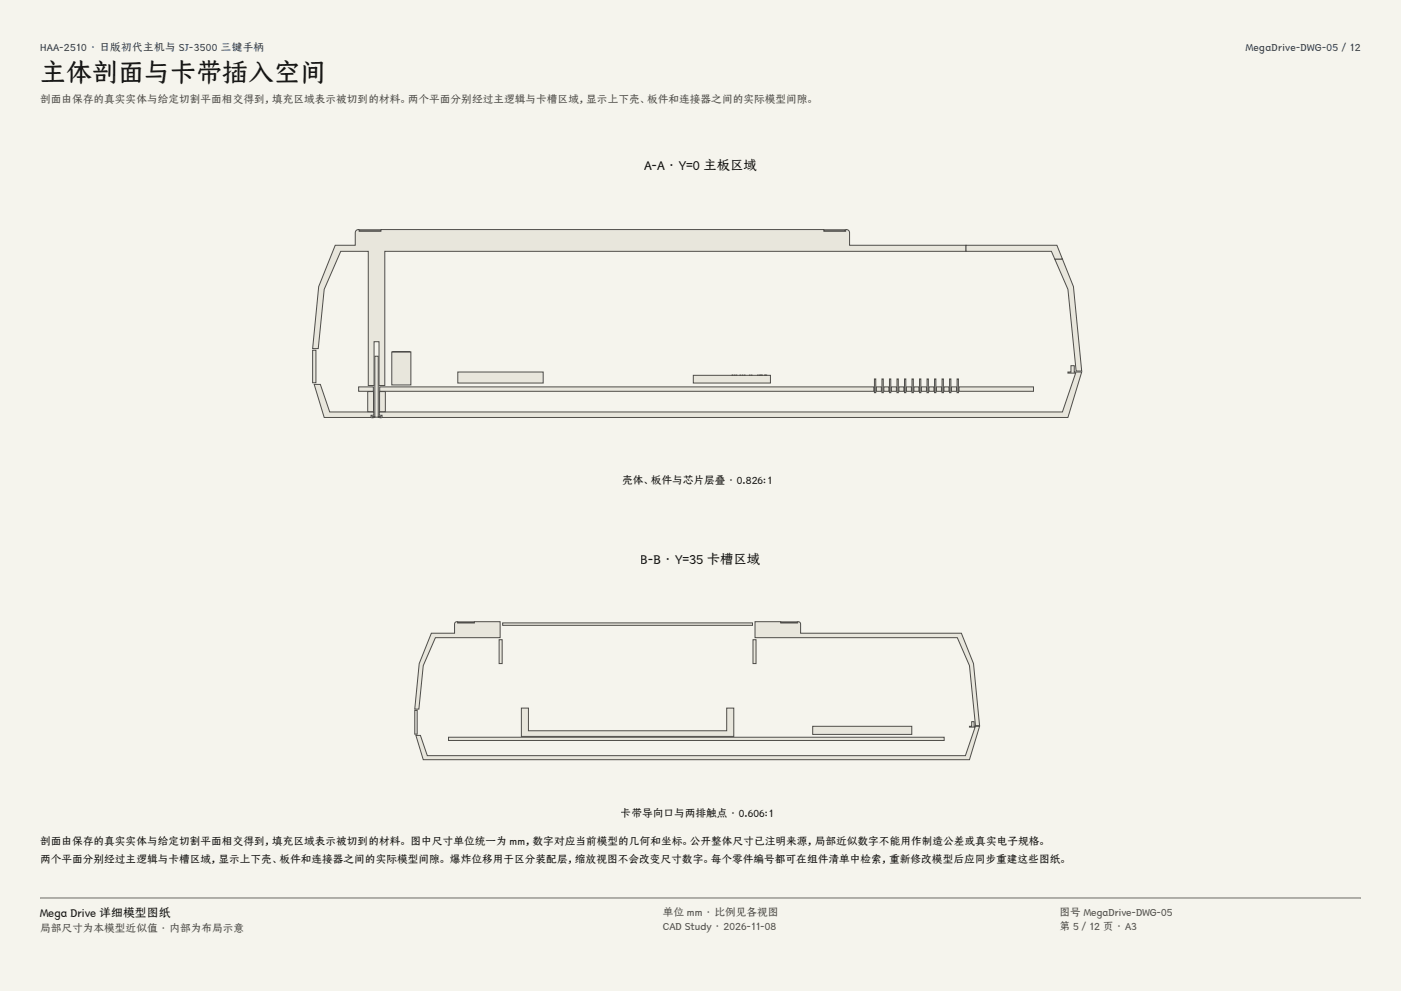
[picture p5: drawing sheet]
<svg xmlns="http://www.w3.org/2000/svg" width="420mm" height="297mm" viewBox="0 0 420 297" stroke-linecap="round" stroke-linejoin="round" font-family="sans-serif">
<g fill="#f5f4ed">
<path d="M0 0h420v297h-420z"/>
<path d="M12 12h396v275h-396z"/>
</g>
<g fill="#e8e6dc" stroke="#504e49" stroke-width=".3">
<path d="M113.7 123.5h204.8l4-11.7h-2.4v-.3h1v-1.9h.9v1.9h2.3l-4.2 13.6h-205.6v-.6h-.8z" fill-rule="evenodd"/>
<path d="M94.2 115.2h1.8l2.8 8.3h13.3v1h-.9v.6h-14z" fill-rule="evenodd"/>
<path d="M100.5 73.5h6v-3.8a.95 .95 0 0 1 1.2-.9v.5h6.5v-.5h132.8v.5h6.5v-.5h.3a.91 .91 0 0 1 .9 .9v3.8h34.9v1.8h-174.2v40.2h-1.8v-13.1h-1.5v13.1h-1.7v-40.2h-8.3l-4.9 11.4-1.8 17.8h-1.7l1.8-18.6z" fill-rule="evenodd"/>
<path d="M316.2 77.6h2.3l3.3 8.3 2.5 25.3h-1.7l-2.5-24.5z" fill-rule="evenodd"/>
<path d="M289.6 73.5h27.2l1.7 4.1h-2.3l-1-2.3h-25.6z" fill-rule="evenodd"/>
<path d="M107.8 68.9h6.3v.3h-6.3z" fill-rule="evenodd"/>
<path d="M247.1 68.9h6.3v.3h-6.3z" fill-rule="evenodd"/>
<path d="M93.7 105h1v9.7h-1z" fill-rule="evenodd"/>
<path d="M113.8 116h148.2v1.3h-148.2z" fill-rule="evenodd"/>
<path d="M287.5 116h22.3v1.3h-22.3z" fill-rule="evenodd"/>
<path d="M107.5 116h4.4v1.3h-4.4z" fill-rule="evenodd"/>
<path d="M285.2 116h1.5v1.3h-1.5z" fill-rule="evenodd"/>
<path d="M283 116h1.5v1.3h-1.5z" fill-rule="evenodd"/>
<path d="M280.7 116h1.5v1.3h-1.5z" fill-rule="evenodd"/>
<path d="M278.5 116h1.5v1.3h-1.5z" fill-rule="evenodd"/>
<path d="M276.2 116h1.5v1.3h-1.5z" fill-rule="evenodd"/>
<path d="M274 116h1.5v1.3h-1.5z" fill-rule="evenodd"/>
<path d="M271.7 116h1.5v1.3h-1.5z" fill-rule="evenodd"/>
<path d="M269.5 116h1.5v1.3h-1.5z" fill-rule="evenodd"/>
<path d="M267.2 116h1.5v1.3h-1.5z" fill-rule="evenodd"/>
<path d="M265 116h1.5v1.3h-1.5z" fill-rule="evenodd"/>
<path d="M262.7 116h1.5v1.3h-1.5z" fill-rule="evenodd"/>
<path d="M286.9 113.6h.4v4.1h-.4z" fill-rule="evenodd"/>
<path d="M284.7 113.6h.4v4.1h-.4z" fill-rule="evenodd"/>
<path d="M282.4 113.6h.4v4.1h-.4z" fill-rule="evenodd"/>
<path d="M280.2 113.6h.4v4.1h-.4z" fill-rule="evenodd"/>
<path d="M277.9 113.6h.4v4.1h-.4z" fill-rule="evenodd"/>
<path d="M275.7 113.6h.4v4.1h-.4z" fill-rule="evenodd"/>
<path d="M273.4 113.6h.4v4.1h-.4z" fill-rule="evenodd"/>
<path d="M271.2 113.6h.4v4.1h-.4z" fill-rule="evenodd"/>
<path d="M268.9 113.6h.4v4.1h-.4z" fill-rule="evenodd"/>
<path d="M266.7 113.6h.3v4.1h-.3z" fill-rule="evenodd"/>
<path d="M264.4 113.6h.4v4.1h-.4z" fill-rule="evenodd"/>
<path d="M262.1 113.6h.4v4.1h-.4z" fill-rule="evenodd"/>
<path d="M137.2 111.5h25.6v3.3h-25.6z" fill-rule="evenodd"/>
<path d="M207.8 112.5h23.2v2.3h-23.2z" fill-rule="evenodd"/>
<path d="M227.6 112.4l1 .1z" fill-rule="evenodd"/>
<path d="M229.2 112.4l.7 .1z" fill-rule="evenodd"/>
<path d="M219.4 112.4l.3 .1z" fill-rule="evenodd"/>
<path d="M220.7 112.4l.2 .1z" fill-rule="evenodd"/>
<path d="M227.1 112.4l.2 .1z" fill-rule="evenodd"/>
<path d="M222.5 112.4l.2 .1z" fill-rule="evenodd"/>
<path d="M223.2 112.4l.2 .1z" fill-rule="evenodd"/>
<path d="M221.8 112.4l.2 .1z" fill-rule="evenodd"/>
<path d="M220.1 112.4l.3 .1z" fill-rule="evenodd"/>
<path d="M225.3 112.4l.2 .1z" fill-rule="evenodd"/>
<path d="M224.7 112.4l.2 .1z" fill-rule="evenodd"/>
<path d="M117.5 105.5h5.7v9.9h-5.7z" fill-rule="evenodd"/>
<path d="M117.7 105.4h5.2z" fill-rule="evenodd"/>
<path d="M110.2 117.4h1.8v6h-1.8z" fill-rule="evenodd"/>
<path d="M113.8 117.4h1.7v6h-1.7z" fill-rule="evenodd"/>
<path d="M112.4 106.8h1v18.1h.9v.3l-.4-.2-2.4 .2v-.3h.9z" fill-rule="evenodd"/>
<path d="M124.7 220.4h1.3l2.1 6.1h161.3l2.9-8.6h-1.7v-.2h.7v-1.4h.7v1.4h1.7l-3.1 10h-163.7z" fill-rule="evenodd"/>
<path d="M226.3 186.3h7.7v.4h5.1v-.4l.5 .1 .4 .6v2.8h48.2l3.6 9.1 1.9 18.6h-1.3l-1.8-18-3.6-8.4h-60.7z" fill-rule="evenodd"/>
<path d="M129.3 189.8h7v-2.8l.2-.5 .5-.2h.2v.4h5v-.4h7.7v4.8h-19.4l-3.6 8.4-1.3 13h-1.3l1.4-13.6z" fill-rule="evenodd"/>
<path d="M137.3 186.4h4.8v.2h-4.8z" fill-rule="evenodd"/>
<path d="M234.1 186.4h4.9v.2h-4.9z" fill-rule="evenodd"/>
<path d="M150.7 186.7h74.9v.7h-74.9z" fill-rule="evenodd"/>
<path d="M124.3 212.9h.8v7.1h-.8z" fill-rule="evenodd"/>
<path d="M134.5 220.9h148.5v1h-148.5z" fill-rule="evenodd"/>
<path d="M243.6 217.7h29.7v2.4h-29.7z" fill-rule="evenodd"/>
<path d="M156.3 212.2h2.1v6.8h59.5v-6.8h2.1v8.5h-63.7z" fill-rule="evenodd"/>
<path d="M225.7 191.7h.9v7.2h-.9z" fill-rule="evenodd"/>
<path d="M149.6 191.7h.9v7.2h-.9z" fill-rule="evenodd"/>
</g>
<path d="M12 269.3h396zM12 269h396v.3h-396z" fill-rule="evenodd" fill="#504e49"/>
<text font-size="7.8" fill="#141413" x="12" y="24.7">主体剖面与卡带插入空间</text>
<g font-size="4" fill="#141413">
<text x="193.2" y="51">A-A · Y=0 主板区域</text>
<text x="192.1" y="169">B-B · Y=35 卡槽区域</text>
</g>
<text font-size="3.5" fill="#141413" x="12" y="274.9">Mega Drive 详细模型图纸</text>
<g font-size="3.2" fill="#1b365d">
<text x="12" y="15.3">HAA-2510 · 日版初代主机与 SJ-3500 三键手柄</text>
<text x="373.5" y="15.3">MegaDrive-DWG-05 / 12</text>
</g>
<g font-size="3.2" fill="#504e49">
<text x="12" y="30.9">剖面由保存的真实实体与给定切割平面相交得到，填充区域表示被切到的材料。两个平面分别经过主逻辑与卡槽区域，显示上下壳、板件和连接器之间的实际模型间隙。</text>
<text x="198.7" y="274.5">单位 mm · 比例见各视图</text>
<text x="317.6" y="274.5">图号 MegaDrive-DWG-05</text>
<text x="12" y="279.3">局部尺寸为本模型近似值 · 内部为布局示意</text>
<text x="198.7" y="278.8">CAD Study · 2026-11-08</text>
<text x="317.6" y="278.8">第 5 / 12 页 · A3</text>
</g>
<g font-size="3.2" fill="#141413">
<text x="186.6" y="145">壳体、板件与芯片层叠 · 0.826:1</text>
<text x="186.1" y="245">卡带导向口与两排触点 · 0.606:1</text>
<text x="12" y="253.3">剖面由保存的真实实体与给定切割平面相交得到，填充区域表示被切到的材料。 图中尺寸单位统一为 mm，数字对应当前模型的几何和坐标。公开整体尺寸已注明来源，局部近似数字不能用作制造公差或真实电子规格。</text>
<text x="12" y="258.6">两个平面分别经过主逻辑与卡槽区域，显示上下壳、板件和连接器之间的实际模型间隙。 爆炸位移用于区分装配层，缩放视图不会改变尺寸数字。每个零件编号都可在组件清单中检索，重新修改模型后应同步重建这些图纸。</text>
</g>
</svg>
